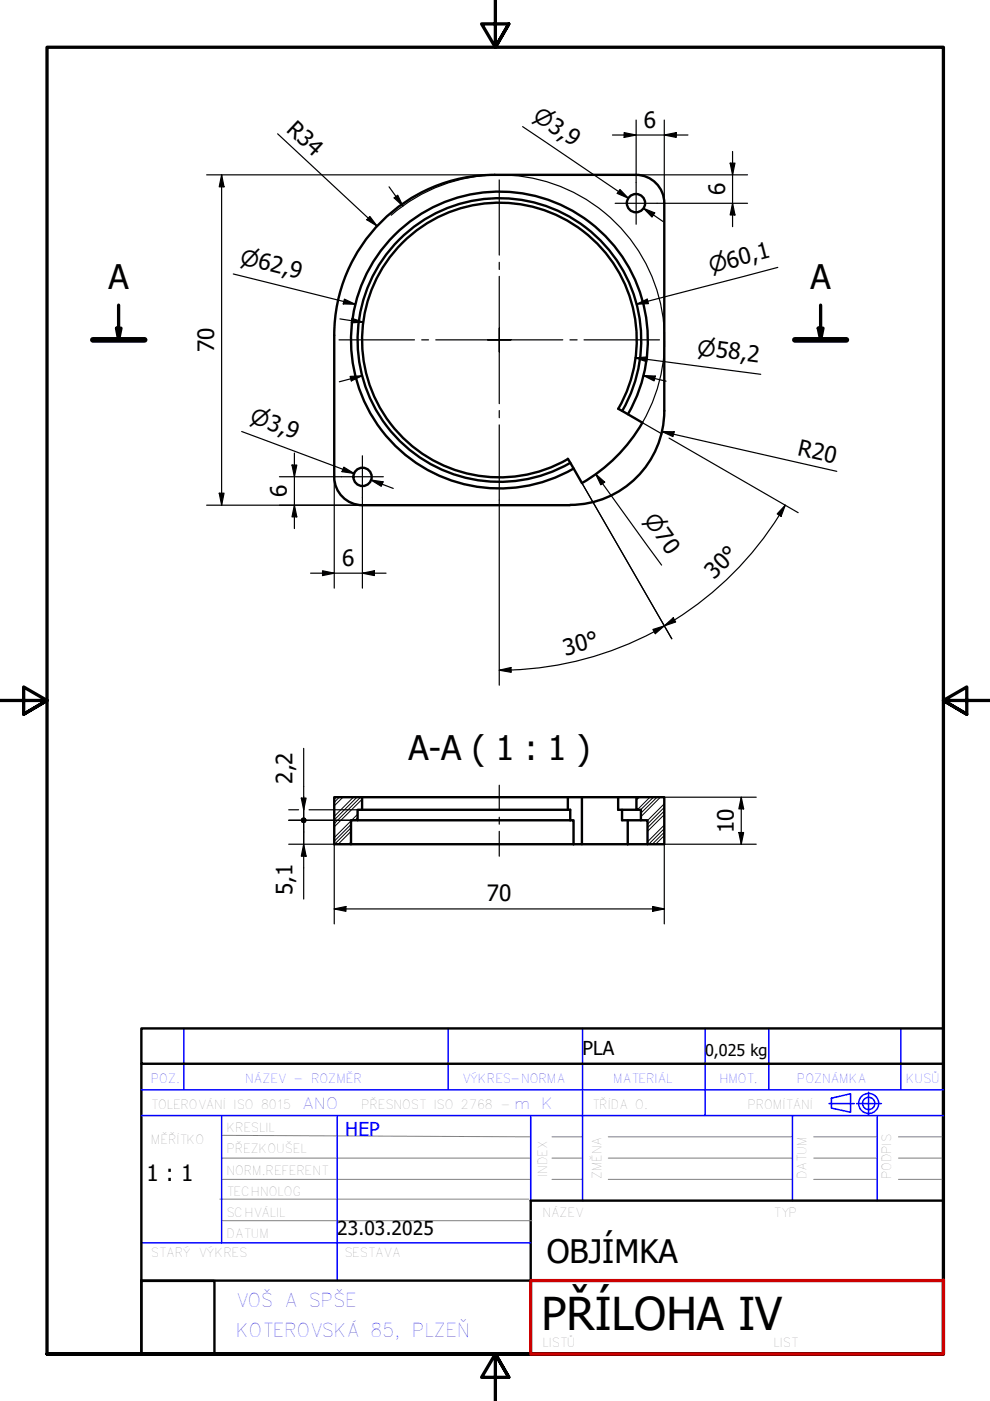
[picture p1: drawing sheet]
<svg xmlns="http://www.w3.org/2000/svg" width="210mm" height="297mm" viewBox="0 0 210 297" stroke-linecap="round" stroke-linejoin="round" font-family="sans-serif">
<g fill="none" stroke="#000" stroke-width=".21">
<path d="M71.2 169l-.3 .3M71.9 169l-1 1.1M72.7 169l-1.8 1.9M74.4 178.5l-.5 .5M74.4 174l-3.5 3.6M74.4 174.8l-3.5 3.6M74.4 175.5l-3.5 3.5M74.4 176.3l-2.7 2.7M74.9 169l-4 4.1M75.7 169l-4.8 4.8M75.8 172.6l-1.3 1.3M75.8 173.4l-.6 .5"/>
<path d="M76.5 169l-5.6 5.6M76.7 171.7h.1M76.8 169.5l-5.9 5.8M135.6 169l-.7 .6M137.8 169l-2.7 2.7M138.6 169l-2.8 2.7M139.3 169l-3.4 3.4M140 169l-4.1 4.2M140.8 174.9l-3.5 3.6M140.8 170.4l-3.5 3.6M140.8 175.7l-3.3 3.3M140.8 171.2l-3.5 3.5"/>
<path d="M140.8 176.5l-2.5 2.5M140.8 171.9l-3.5 3.6M140.8 177.2l-1.8 1.8M140.8 172.7l-3.5 3.6"/>
</g>
<g fill="none" stroke="#000" stroke-width=".51">
<path d="M134.8 37.1a6 6 0 0 1 6 6v44a20 20 0 0 1-19.9 19.9M134.9 37.1h-30a34 34 0 0 0-34 34v30M131.9 87.1a30.1 30.1 0 0 0-20.8-44.6 30.1 30.1 0 0 0-34.8 34.8 30.1 30.1 0 0 0 44.6 20.8M133.1 87.8a31.5 31.5 0 0 0-21.7-46.7 31.5 31.5 0 0 0-36.5 36.5 31.5 31.5 0 0 0 46.7 21.7M136.1 89.6l-5-2.9a29.1 29.1 0 0 0-20.2-43.3 29.1 29.1 0 0 0-33.7 33.8 29.1 29.1 0 0 0 43.2 20.1M136.2 89.6a34.8 34.8 0 0 1-12.8 12.8l-3-5.1M70.9 101.1a6 6 0 0 0 6 6h43.9M70.9 169h5.9v2.7h-1v2.2h-1.4v5.1h-3.5zM74.4 179h47.2M75.8 173.9h45.1M76.8 171.7h43.6M76.8 169h43.6"/>
<path d="M120.4 169v2.7h.5v2.2M120.4 169h10.7v2.7h3.8M120.9 173.9h.7v5.1M123.4 169v10h-1.8M123.4 179h13.9M131.1 169h3.8M131.9 171.7v2.2h4M133.1 173.9v5.1M134.9 169h5.9v10h-3.5v-5.1h-1.4v-2.2h-1z"/>
<circle cx="134.8" cy="43.1" r="1.94"/>
<circle cx="76.9" cy="101.1" r="1.94"/>
</g>
<path d="M19.7 72.1h11M168.5 72.1h11" fill="none" stroke="#000" stroke-width="1.2"/>
<path d="M24.7 69.6h1l-.6 2.5zM25.1 64.7v7.4M173.5 69.6h1l-.5 2.5zM174 64.7v7.4" fill="none" stroke="#000" stroke-width=".7"/>
<path d="M24.7 69.6h1l-.6 2.5zM173.5 69.6h1l-.5 2.5z" fill="#000"/>
<path d="M105 0v10l-2.9-4.9h5.8l-2.9 4.9 2.9-4.9M0 148.5h10l-5-2.8v5.7l5-2.9-5 2.9M210 148.5h-10l5-2.8v5.7l-5-2.9 5 2.9M10 287.1v-277.1h190v277.1h-190h190M107.9 292l-2.9-4.9 2.9 4.9h-5.8l2.9-4.9v9.9" fill="none" stroke="#000" stroke-width=".7"/>
<!-- layer: 1_SILNA -->
<path d="M30 218h170v7.5h-170zM30 225.5v61.6h82.6M200 225.5v45.9M200 254.6h-87.5v16.9M30 271.6h15.5v15.5h-15.5zM30 271.5h82.6" fill="none" stroke="#000" stroke-width=".51"/>
<!-- layer: 2_SLABA -->
<g fill="none" stroke="#808080" stroke-width=".21">
<path d="M46.6 254.2h65.5M47 245.5h65.5M47 240.7l65.5 .3M47 250h65.5M47.2 258.8h65.6M117 241h6.5M117 245.5h6.5M117 250h6.5M129 241h39M129 245.5h39M129 250h39M172.5 241h13.5"/>
<path d="M172.5 245.5h13.5M172.5 250h13.5M190.5 241h9.5M190.5 245.5h9.5M190.5 250h9.5"/>
</g>
<!-- layer: 8_TEXTY -->
<g fill="none" stroke="#00f" stroke-width=".32">
<path d="M39 218v13.1M95 218v13.1M123.5 218v36.6M149.5 218v18.5M163 218v13.1M191 218v13.1M30 236.5h170M30 231.1h170M47 236.6v27M71.5 236.5v35M112.5 236.5v18.1M168 236.5v18.1"/>
<path d="M175.8 234h5.3M176.3 232.8l4-.9v3.9l-4-.9zM181.6 234h5.3M184.1 231.6v4.7M186 236.5v18.1M30 263.5h82.5"/>
<circle cx="184.2" cy="234" r="2.13"/>
<circle cx="184.2" cy="234" r="1.3"/>
</g>
<!-- layer: 3_TUCNA -->
<path d="M112.6 271.5h87.4M200 271.4v15.7h-87.5v-15.6" fill="none" stroke="#c00" stroke-width=".7"/>
<g fill="none" stroke="#000" stroke-width=".25">
<path d="M105.9 38.1v16M134.9 38.7v8.8M105.9 58.6v13.5v-2.5M105.9 55.6v1.5M130.4 43.1h8.9M71.9 72.1h16M89.4 72.1h1.5M92.4 72.1h13.5h-2.5M105.9 74.6v-2.5v13.5M108.3 72.1h-2.4h13.4M120.8 72.1h1.6M123.8 72.1h16"/>
<path d="M76.8 96.6v8.9M105.9 87v1.6M105.9 90.1v15.9M72.4 101.1h8.9"/>
</g>
<g fill="none" stroke="#000" stroke-width=".25">
<path d="M43.8 37.1h61M47 37.1l.5 2.5h-1zM47 37.1v70M58.9 28.4l21 19.5M82.5 39.6l2.9 4.1M110.8 26.8l22.4 15.2-2-1.4M129.9 28.6h16M132.3 28.1l2.6 .5-2.6 .5zM134.9 37.1h23.6M134.9 25.4v13.3M140.8 28.6l2.6-.5v1zM140.8 25.4v17.7"/>
<path d="M154.8 34.6h1l-.5 2.5zM155.3 32.1v16M49.5 58.1l25.8 6.4M78.4 45.9l1.5 2-2.1-1.3zM82.9 45.6a35 35 0 0 1 45.3-.5 35 35 0 0 1 8 44.5M83.6 42l.7-.6 1.1 2.3zM131.4 40.2l1.8 1.8-2.3-1zM136.5 44.2l2.3 .9-.6 .9zM136.5 44.2l4.1 2.8M139.3 43.1h19.2M155.3 43.1l.5 2.5h-1zM164.9 56.7l-30 7.8"/>
<path d="M72.1 67.6l4.9 .7M73 63.4l2.3 1.1-2.5-.1zM74.2 79.8l2.6-.1-2.3 1.1zM74.6 67.5l2.4 .8-2.5 .1zM76.8 79.7l-4.9 1.2M134.7 75.9l2.6-.2-.2 1zM134.7 75.9l26.6 3.5M134.9 64.5l2.3-1.1 .3 1zM136.4 79.6l2.5 .1-.2 1.1zM136.4 79.6l4.8 1.2M51.2 91.5l23.9 8.9-2.4-.8M61.9 98.6h1l-.5 2.5z"/>
<path d="M62.4 96.1v16M72.9 99l2.2 1.4-2.6-.4zM136.1 89.6l4.2 2.4M140.3 91.5l2.6 .1-.2 1zM140.3 91.5l37.1 8.4M141.9 92.9l27.3 15.8M43.8 107.1h33M46.5 104.6h1l-.5 2.5zM59.2 101.1h13.2M62.4 107.1l.5 2.5h-1zM70.9 101.1v23.6M76.8 105.5v19.2"/>
<path d="M78.7 101.8l2.5 .4-.4 .9zM78.7 101.8l4.7 1.8M105.9 106v39.3M123.4 102.4l19 33M126.3 100.5l1.9 1.7-.8 .6zM126.3 100.5l14 19.3M165.2 109.2a69.6 69.6 0 0 1-26.5 24.7M166.5 107.1l-.9 2.4-.8-.5zM166.5 107.1l-1.3 2.1M65.8 121.5h16.1M68.4 121l2.5 .5-2.5 .5zM76.8 121.5l2.6-.5v1z"/>
<path d="M138.4 133.5l2.4-.8-1.9 1.7zM138.7 133.9a70 70 0 0 1-30.3 8.2M140.8 132.7l1.9-1.7 .6 .9zM64.4 158.7v31.9M105.9 142.1l2.4-.6 .1 1zM108.3 142l-2.4 .1M61.2 179h13.2M61.2 173.9h14.6M61.2 171.7h2.1M63.9 169.2h1l-.5 2.5zM64.4 179l.5 2.5h-1zM65.5 171.7h11.3"/>
<path d="M70.9 179v16.9M140.8 169h19.5M156.7 176.5h1l-.5 2.5zM157.2 169l.5 2.5h-1zM157.2 169v10M160.3 179h-19.5v16.9M70.9 192.7l2.4-.5v1zM70.9 192.7h69.9M138.4 192.2l2.4 .5-2.4 .5z"/>
</g>
<g fill="#000">
<path d="M47 37.1l.5 2.5h-1zM132.3 28.1l2.6 .5-2.6 .5zM140.8 28.6l2.6-.5v1zM154.8 34.6h1l-.5 2.5zM78.4 45.9l1.5 2-2.1-1.3zM83.6 42l.7-.6 1.1 2.3zM131.4 40.2l1.8 1.8-2.3-1zM136.5 44.2l2.3 .9-.6 .9zM155.3 43.1l.5 2.5h-1zM73 63.4l2.3 1.1-2.5-.1zM74.6 67.5l2.4 .8-2.5 .1zM134.9 64.5l2.3-1.1 .3 1z"/>
<path d="M134.7 75.9l2.6-.2-.2 1zM136.4 79.6l2.5 .1-.2 1.1zM61.9 98.6h1l-.5 2.5zM72.9 99l2.2 1.4-2.6-.4zM74.2 79.8l2.6-.1-2.3 1.1zM140.3 91.5l2.6 .1-.2 1zM46.5 104.6h1l-.5 2.5zM62.4 107.1l.5 2.5h-1zM78.7 101.8l2.5 .4-.4 .9zM126.3 100.5l1.9 1.7-.8 .6zM166.5 107.1l-.9 2.4-.8-.5zM68.4 121l2.5 .5-2.5 .5z"/>
<path d="M76.8 121.5l2.6-.5v1zM138.4 133.5l2.4-.8-1.9 1.7zM140.8 132.7l1.9-1.7 .6 .9zM105.9 142.1l2.4-.6 .1 1zM63.9 169.2h1l-.5 2.5zM156.7 176.5h1l-.5 2.5zM157.2 169l.5 2.5h-1zM64.4 179l.5 2.5h-1zM70.9 192.7l2.4-.5v1zM138.4 192.2l2.4 .5-2.4 .5z"/>
<circle cx="64.4" cy="173.9" r=".63"/>
</g>
<!-- layer: Osa (ISO) -->
<path d="M105.9 166.5v5.3M105.9 173.3v1.4M105.9 176.3v5.2" fill="none" stroke="#000" stroke-width=".25"/>
<text font-size="9.6" x="114.8" y="282.1">PŘÍLOHA IV</text>
<g font-size="7.2">
<text x="23" y="61.2">A</text>
<text x="171.8" y="61.2">A</text>
<text x="86.6" y="161.1">A-A ( 1 : 1 )</text>
</g>
<text font-size="6.9" x="116" y="267.7">OBJÍMKA</text>
<g font-size="4.8">
<text x="60.5" y="27.7" transform="rotate(43 60.5 27.7)">R34</text>
<text x="136.5" y="27">6</text>
<text x="153.7" y="41.4" transform="rotate(-90 153.7 41.4)">6</text>
<text x="45.4" y="74.7" transform="rotate(-90 45.4 74.7)">70</text>
<text x="169" y="96.4" transform="rotate(13 169 96.4)">R20</text>
<text x="60.8" y="105.4" transform="rotate(-90 60.8 105.4)">6</text>
<text x="72.5" y="119.9">6</text>
<text x="151.4" y="123" transform="rotate(-45 151.4 123)">30°</text>
<text x="119.9" y="139" transform="rotate(-15 119.9 139)">30°</text>
<text x="62" y="166.2" transform="rotate(-90 62 166.2)">2,2</text>
<text x="155.6" y="176.6" transform="rotate(-90 155.6 176.6)">10</text>
<text x="62" y="189.9" transform="rotate(-90 62 189.9)">5,1</text>
<text x="103.3" y="191.1">70</text>
<text x="31.1" y="250.3">1 : 1</text>
</g>
<g font-size="4.6">
<text x="112.8" y="25.3" transform="rotate(34 112.8 25.3)">⌀3,9</text>
<text x="50.7" y="56" transform="rotate(14 50.7 56)">⌀62,9</text>
<text x="150.7" y="57.9" transform="rotate(-15 150.7 57.9)">⌀60,1</text>
<text x="147.7" y="75.2" transform="rotate(8 147.7 75.2)">⌀58,2</text>
<text x="52.8" y="89.5" transform="rotate(21 52.8 89.5)">⌀3,9</text>
<text x="136.4" y="110.3" transform="rotate(54 136.4 110.3)">⌀70</text>
</g>
<g font-size="4.1">
<text x="123.5" y="223.8">PLA</text>
<text x="71.5" y="261.9">23.03.2025</text>
</g>
<text font-size="4.1" fill="#00f" x="73.2" y="240.8">HEP</text>
<g font-size="4" fill="#00f">
<text x="50" y="277">VOŠ A SPŠE</text>
<text x="50" y="283.5">KOTEROVSKÁ 85, PLZEŇ</text>
</g>
<text font-size="3.4" x="149.5" y="223.8">0,025 kg</text>
<g font-size="3.3" fill="#00f">
<text x="64" y="235.1">ANO</text>
<text x="109" y="235.1">m K</text>
</g>
<g font-size="2.7" fill="#00f">
<text x="32" y="229.5">POZ.</text>
<text x="52" y="229.5">NÁZEV - ROZMĚR</text>
<text x="98" y="229.5">VÝKRES-NORMA</text>
<text x="130" y="229.5">MATERIÁL</text>
<text x="152.5" y="229.5">HMOT.</text>
<text x="169" y="229.5">POZNÁMKA</text>
<text x="192" y="229.5">KUSŮ</text>
</g>
<g font-size="2.7" fill="#808080">
<text x="32" y="235.1">TOLEROVÁNÍ ISO 8015</text>
<text x="76.6" y="235.1">PŘESNOST ISO 2768 -</text>
<text x="125.5" y="235.1">TŘÍDA O.</text>
<text x="158.5" y="235.1">PROMÍTÁNÍ</text>
<text x="32" y="242.6">MĚŘÍTKO</text>
<text x="48" y="244.5">PŘEZKOUŠEL</text>
<text x="48" y="240">KRESLIL</text>
<text x="48" y="249">NORM.REFERENT</text>
<text x="116" y="249.5" transform="rotate(-90 116 249.5)">INDEX</text>
<text x="127.5" y="250" transform="rotate(-90 127.5 250)">ZMĚNA</text>
<text x="171" y="250" transform="rotate(-90 171 250)">DATUM</text>
<text x="48" y="253.5">TECHNOLOG</text>
<text x="48" y="262.6">DATUM</text>
<text x="48" y="258">SCHVÁLIL</text>
<text x="115" y="258">NÁZEV</text>
<text x="164" y="258">TYP</text>
<text x="32" y="266.6">STARÝ VÝKRES</text>
<text x="73" y="266.6">SESTAVA</text>
</g>
</svg>
